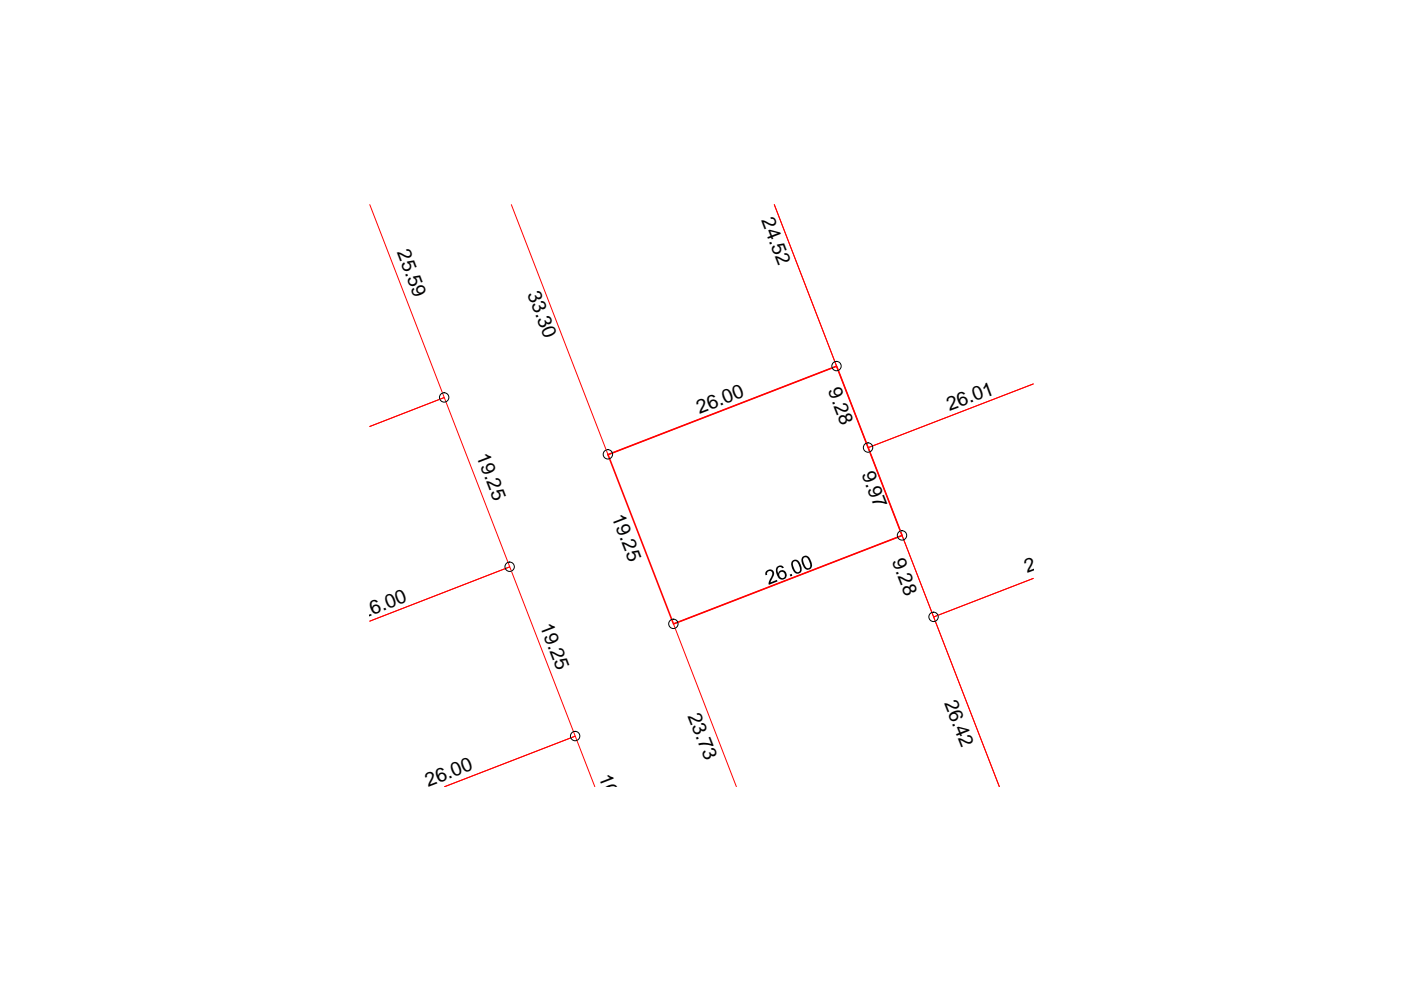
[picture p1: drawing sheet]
<svg xmlns="http://www.w3.org/2000/svg" width="297mm" height="210mm" viewBox="0 0 297 210" stroke-linecap="round" stroke-linejoin="round" font-family="sans-serif">
<path d="M128.9 96.4l48.5-18.8 13.9 35.9-48.5 18.8z" fill="none" stroke="#f00" stroke-width=".34"/>
<path d="M78.4 43.4l15.8 40.9-15.8 6.1 15.8-6.1 13.9 35.9-29.7 11.5 29.7-11.5 13.9 35.9-27.7 10.7 27.7-10.7 4.1 10.7M108.4 43.4l20.5 53 48.5-18.8-13.2-34.2 19.9 51.5 35-13.5-35 13.5 13.9 35.9 21.1-8.2-21.1 8.2 13.9 36-20.6-53.3-48.5 18.8 13.3 34.5" fill="none" stroke="#f00" stroke-width=".21"/>
<g fill="none" stroke="#000" stroke-width=".21">
<circle cx="177.4" cy="77.6" r=".99"/>
<circle cx="94.2" cy="84.3" r=".99"/>
<circle cx="128.9" cy="96.3" r=".99"/>
<circle cx="184" cy="94.9" r=".99"/>
<circle cx="191.2" cy="113.5" r=".99"/>
<circle cx="108.1" cy="120.2" r=".99"/>
<circle cx="142.8" cy="132.3" r=".99"/>
<circle cx="197.9" cy="130.8" r=".99"/>
<circle cx="121.9" cy="156.1" r=".99"/>
</g>
<g fill="#000">
<path d="M162.6 121l.8-.3 .7 .5-.1 .9-.6 1.4 1.3-.6 .1 .4-1.8 .7v-.7l.7-1.3v-.5l-.2-.4h-.5l-.4 .3 .1 .5-.4 .1v-.7zM167.4 121.8l.5-.1 .1 .4-.4 .1z"/>
<path d="M170.1 118.2l.2-.3 .7-.1 .6 .5 .6 1.4-.1 .5-.3 .5-.8 .1-.6-.5-.5-1.3zM170.4 118.2l-.1 .6 .3 1 .4 .6 .4 .1 .4-.4-.3-1.2-.4-.7z"/>
<path d="M164.6 120.3l.7-.4h.5l.4 .4-.3 .2-.3-.3-.5 .1-.3 .4v.4l.2 .5 .2-.4 .4-.3h.5l.4 .3 .3 .9-.4 .6-.7 .2-.8-.6-.4-1.1zM165.4 121.4l-.2 .4 .1 .5 .6 .3 .3-.1 .2-.3-.1-.7-.4-.3z"/>
<path d="M167.9 119l.4-.3h.5l.7 .4 .5 1.3v.6l-.3 .5-.9 .1-.6-.5-.5-1.4zM168.3 119.1l-.2 .7 .3 .9 .4 .5 .4 .1 .4-.4-.2-1.1-.4-.7-.3-.1z"/>
</g>
<g font-size="4.1">
<text x="161.4" y="46.7" transform="rotate(69 161.4 46.7)">24.52</text>
<text x="84.2" y="53.5" transform="rotate(69 84.2 53.5)">25.59</text>
<text x="111.8" y="62.3" transform="rotate(69 111.8 62.3)">33.30</text>
<text x="175.5" y="82.8" transform="rotate(69 175.5 82.8)">9.28</text>
<text x="148.3" y="87.8" transform="rotate(-21 148.3 87.8)">26.00</text>
<text x="201.3" y="87.1" transform="rotate(-20 201.3 87.1)">26.01</text>
<text x="101" y="96.7" transform="rotate(69 101 96.7)">19.25</text>
<text x="182.6" y="100.5" transform="rotate(69 182.6 100.5)">9.97</text>
<text x="129.7" y="109.6" transform="rotate(69 129.7 109.6)">19.25</text>
<text x="189.1" y="119" transform="rotate(69 189.1 119)">9.28</text>
<text x="217.8" y="121.5" transform="rotate(-20 217.8 121.5)">26.00</text>
<text x="76.8" y="131.1" transform="rotate(-21 76.8 131.1)">26.00</text>
<text x="114.4" y="132.7" transform="rotate(69 114.4 132.7)">19.25</text>
<text x="200.2" y="149" transform="rotate(69 200.2 149)">26.42</text>
<text x="145.8" y="151.8" transform="rotate(69 145.8 151.8)">23.73</text>
<text x="90.8" y="166.9" transform="rotate(-21 90.8 166.9)">26.00</text>
<text x="126.9" y="164.7" transform="rotate(69 126.9 164.7)">16.37</text>
</g>
</svg>
